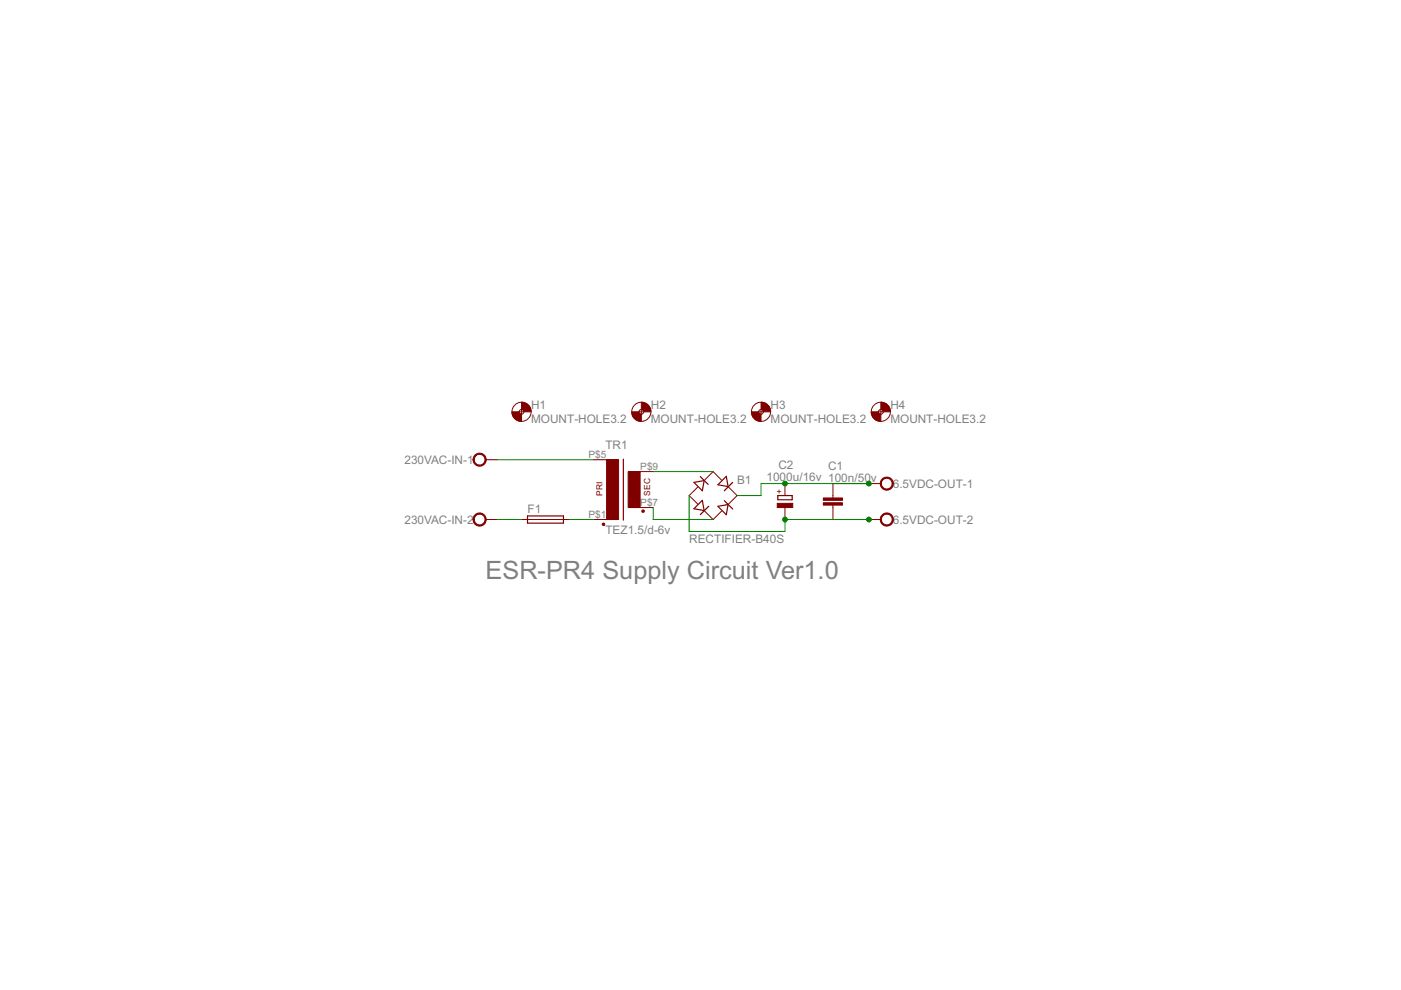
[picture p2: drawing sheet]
<svg xmlns="http://www.w3.org/2000/svg" width="297mm" height="210mm" viewBox="0 0 297 210" stroke-linecap="round" stroke-linejoin="round" font-family="sans-serif">
<g fill="#800000" stroke="#800000" stroke-width=".25">
<path d="M132.2 97.3v13z"/>
<path d="M147.1 107.9l2.2 .3z"/>
<path d="M148.9 106.1l.4 2.1z"/>
<path d="M148.5 109.1l1.8-1.8z"/>
<path d="M147.1 102.3l2.2-.4z"/>
<path d="M149.3 101.9l-.4 2.2z"/>
<path d="M148.5 101l1.6 1.7z"/>
<path d="M154 101l.4 2.2z"/>
<path d="M152.2 102.8l2.2 .4z"/>
<path d="M153.6 104.1l1.7-1.8z"/>
<path d="M154.4 107l-.4 2.1z"/>
<path d="M152.2 107.4l2.2-.4z"/>
<path d="M153.6 106.2l1.7 1.7z"/>
<path d="M147.1 107.9l1.8-1.8z"/>
<path d="M147.1 102.3l1.8 1.8z"/>
<path d="M152.2 102.8l1.8-1.8z"/>
<path d="M152.2 107.4l1.8 1.7z"/>
<path d="M111.8 110.9h7.7z"/>
<path d="M111.8 109.4h7.7z"/>
<path d="M119.5 109.4v1.5z"/>
<path d="M111.8 109.4v1.5z"/>
<path d="M164.9 106h3.1z"/>
<path d="M168 105.1v.9z"/>
<path d="M164.9 105.1v.9z"/>
<path d="M164.9 105.1h3.1z"/>
</g>
<g fill="#800000" stroke="#800000" stroke-width=".21">
<path d="M125.8 97.5h5.1z"/>
<path d="M125.8 110.2h5.1z"/>
<path d="M133.4 107.6h5.1z"/>
<path d="M133.4 100h5.1z"/>
<path d="M103 97.5h2.5z"/>
<path d="M103 110.2h2.5z"/>
<path d="M156.3 105.1l-1.9 1.9z"/>
<path d="M149.3 108.2l1.9 2z"/>
<path d="M146.1 105.1l1.8 1.8z"/>
<path d="M146.1 105.1l1.8-1.8z"/>
<path d="M149.3 101.9l1.9-1.9z"/>
<path d="M151.2 100l1.8 1.8z"/>
<path d="M154.4 103.2l1.9 1.9z"/>
<path d="M151.2 110.2l1.8-1.8z"/>
<path d="M118.2 110.2h2.5z"/>
<path d="M110.6 110.2h2.5z"/>
<path d="M113.1 110.2h5.1z"/>
<path d="M176.6 102.5v2.6z"/>
<path d="M176.6 107.6v2.6z"/>
<path d="M176.6 105.1v.5z"/>
<path d="M176.6 107.1v.5z"/>
<path d="M166.4 107.6v2.6z"/>
<path d="M166.4 102.5v2.6z"/>
<path d="M184.2 102.5h2.6z"/>
<path d="M184.2 110.2h2.6z"/>
<path d="M110.1 87.3h1z"/>
<path d="M110.6 86.8v1z"/>
<path d="M135.5 87.3h1z"/>
<path d="M136 86.8v1z"/>
<path d="M160.8 87.3h1.1z"/>
<path d="M161.4 86.8v1z"/>
<path d="M186.2 87.3h1.1z"/>
<path d="M186.8 86.8v1z"/>
<path d="M127.8 111h.4v.4h-.4z" fill-rule="evenodd"/>
<path d="M136.1 108.2h.4v.4h-.4z" fill-rule="evenodd"/>
<path d="M100.7 96.5a1.39 1.39 0 0 1 2.2 .3 1.39 1.39 0 0 1-.9 2 1.39 1.39 0 0 1-1.7-1.3h.2a1.15 1.15 0 0 1 1.6-1.1 1.15 1.15 0 0 1 .3 1.9 1.15 1.15 0 0 1-1.8-.6l-.1-.2h-.2z" fill-rule="evenodd"/>
<path d="M100.7 109.2a1.39 1.39 0 0 1 2.2 .2 1.39 1.39 0 0 1-.9 2.1 1.39 1.39 0 0 1-1.7-1.3h.2a1.15 1.15 0 0 1 1.6-1.1 1.15 1.15 0 0 1 .3 1.9 1.15 1.15 0 0 1-1.8-.6l-.1-.2h-.2z" fill-rule="evenodd"/>
<path d="M187 101.6a1.4 1.4 0 0 1 2.2 .2 1.4 1.4 0 0 1-.8 2.1 1.4 1.4 0 0 1-1.8-1.4h.3a1.14 1.14 0 0 1 1.7-.9 1.14 1.14 0 0 1 .1 1.9 1.14 1.14 0 0 1-1.8-.7v-.3h-.3z" fill-rule="evenodd"/>
<path d="M187 109.2a1.39 1.39 0 0 1 2.2 .2 1.39 1.39 0 0 1-.8 2.1 1.39 1.39 0 0 1-1.8-1.3h.3a1.14 1.14 0 0 1 1.7-1 1.14 1.14 0 0 1 .1 1.9 1.14 1.14 0 0 1-1.8-.7v-.2h-.3z" fill-rule="evenodd"/>
<path d="M110.6 85.3a2.04 2.04 0 0 1 2 2h-1.5l-.1-.3-.4-.2z" fill-rule="evenodd"/>
<path d="M108.5 87.3h1.6l.2 .4 .3 .1v1.5a2 2 0 0 1-2.1-2z" fill-rule="evenodd"/>
<path d="M136 85.3a2.04 2.04 0 0 1 2 2h-1.5l-.1-.3-.4-.2z" fill-rule="evenodd"/>
<path d="M133.9 87.3h1.6l.2 .4 .3 .1v1.5a1.97 1.97 0 0 1-2.1-2z" fill-rule="evenodd"/>
<path d="M161.4 85.3a2.04 2.04 0 0 1 2 2h-1.5l-.1-.3-.4-.2z" fill-rule="evenodd"/>
<path d="M159.3 87.3h1.5l.3 .4 .3 .1v1.5a2 2 0 0 1-2.1-2z" fill-rule="evenodd"/>
<path d="M186.8 85.3a2.04 2.04 0 0 1 2 2h-1.5l-.1-.3-.4-.2z" fill-rule="evenodd"/>
<path d="M184.7 87.3h1.5l.1 .3 .5 .2v1.5a1.97 1.97 0 0 1-2.1-2z" fill-rule="evenodd"/>
</g>
<g fill="#800000" stroke="#800000" stroke-width=".21">
<path d="M128.6 97.5h2.5v12.7h-2.5z"/>
<path d="M133.2 100h2.5v7.6h-2.5z"/>
<path d="M174.6 106.6h4v.5h-4z"/>
<path d="M174.6 105.6h4v.5h-4z"/>
<path d="M164.8 106.7h3.3v.9h-3.3z"/>
</g>
<g fill="none" stroke="#800000" stroke-width=".21">
<circle cx="110.6" cy="87.3" r="2.03"/>
<circle cx="110.6" cy="87.3" r=".51"/>
<circle cx="136" cy="87.3" r="2.03"/>
<circle cx="136" cy="87.3" r=".51"/>
<circle cx="161.4" cy="87.3" r="2.03"/>
<circle cx="161.4" cy="87.3" r=".51"/>
<circle cx="186.8" cy="87.3" r="2.03"/>
<circle cx="186.8" cy="87.3" r=".51"/>
</g>
<g fill="#008000" stroke="#008000" stroke-width=".21">
<path d="M120.7 110.2h5.1z"/>
<path d="M105.5 97.5h20.3z"/>
<path d="M105.5 110.2h5.1z"/>
<path d="M138.5 100h12.7z"/>
<path d="M138.5 107.6v2.6z"/>
<path d="M138.5 110.2h12.7z"/>
<path d="M156.3 105.1h5.1z"/>
<path d="M161.4 102.5v2.6z"/>
<path d="M161.4 102.5h5z"/>
<path d="M166.4 102.5h17.8z"/>
<path d="M176.6 102.5h7.6z"/>
<path d="M146.1 105.1v7.6z"/>
<path d="M146.1 112.7h20.3z"/>
<path d="M166.4 110.2v2.5z"/>
<path d="M166.4 110.2h17.8z"/>
<path d="M176.6 110.2h7.6z"/>
<circle cx="166.4" cy="102.5" r=".51"/>
<circle cx="184.2" cy="102.5" r=".51"/>
<circle cx="166.4" cy="110.2" r=".51"/>
<circle cx="184.2" cy="110.2" r=".51"/>
</g>
<text font-size="6" fill="#808080" x="103" y="122.8">ESR-PR4 Supply Circuit Ver1.0</text>
<g font-size="2.8" fill="#808080">
<text x="112.6" y="89.8">MOUNT-HOLE3.2</text>
<text x="112.6" y="86.7">H1</text>
<text x="138" y="89.8">MOUNT-HOLE3.2</text>
<text x="138" y="86.7">H2</text>
<text x="163.4" y="89.8">MOUNT-HOLE3.2</text>
<text x="163.4" y="86.7">H3</text>
<text x="188.8" y="89.8">MOUNT-HOLE3.2</text>
<text x="188.8" y="86.7">H4</text>
<text x="128.3" y="95.2">TR1</text>
<text x="85.7" y="98.4">230VAC-IN-1</text>
<text x="165" y="99.5">C2</text>
<text x="175.6" y="99.6">C1</text>
<text x="156.3" y="102.5">B1</text>
<text x="162.5" y="102.1">1000u/16v 100n/50v</text>
<text x="189.3" y="103.4">6.5VDC-OUT-1</text>
<text x="85.7" y="111">230VAC-IN-2</text>
<text x="111.8" y="108.8">F1</text>
<text x="128.3" y="113.3">TEZ1.5/d-6v</text>
<text x="189.3" y="111">6.5VDC-OUT-2</text>
<text x="146.1" y="115.2">RECTIFIER-B40S</text>
</g>
<g font-size="2.4" fill="#808080">
<text x="124.8" y="97.1">P$5</text>
<text x="135.8" y="99.6">P$9</text>
<text x="135.8" y="107.3">P$7</text>
<text x="124.8" y="109.8">P$1</text>
</g>
<g font-size="2" fill="#800000">
<text x="127.7" y="105.1" transform="rotate(-90 127.7 105.1)">PRI</text>
<text x="137.9" y="105.1" transform="rotate(-90 137.9 105.1)">SEC</text>
<text x="165.8" y="104.7" transform="rotate(-90 165.8 104.7)">+</text>
</g>
</svg>
